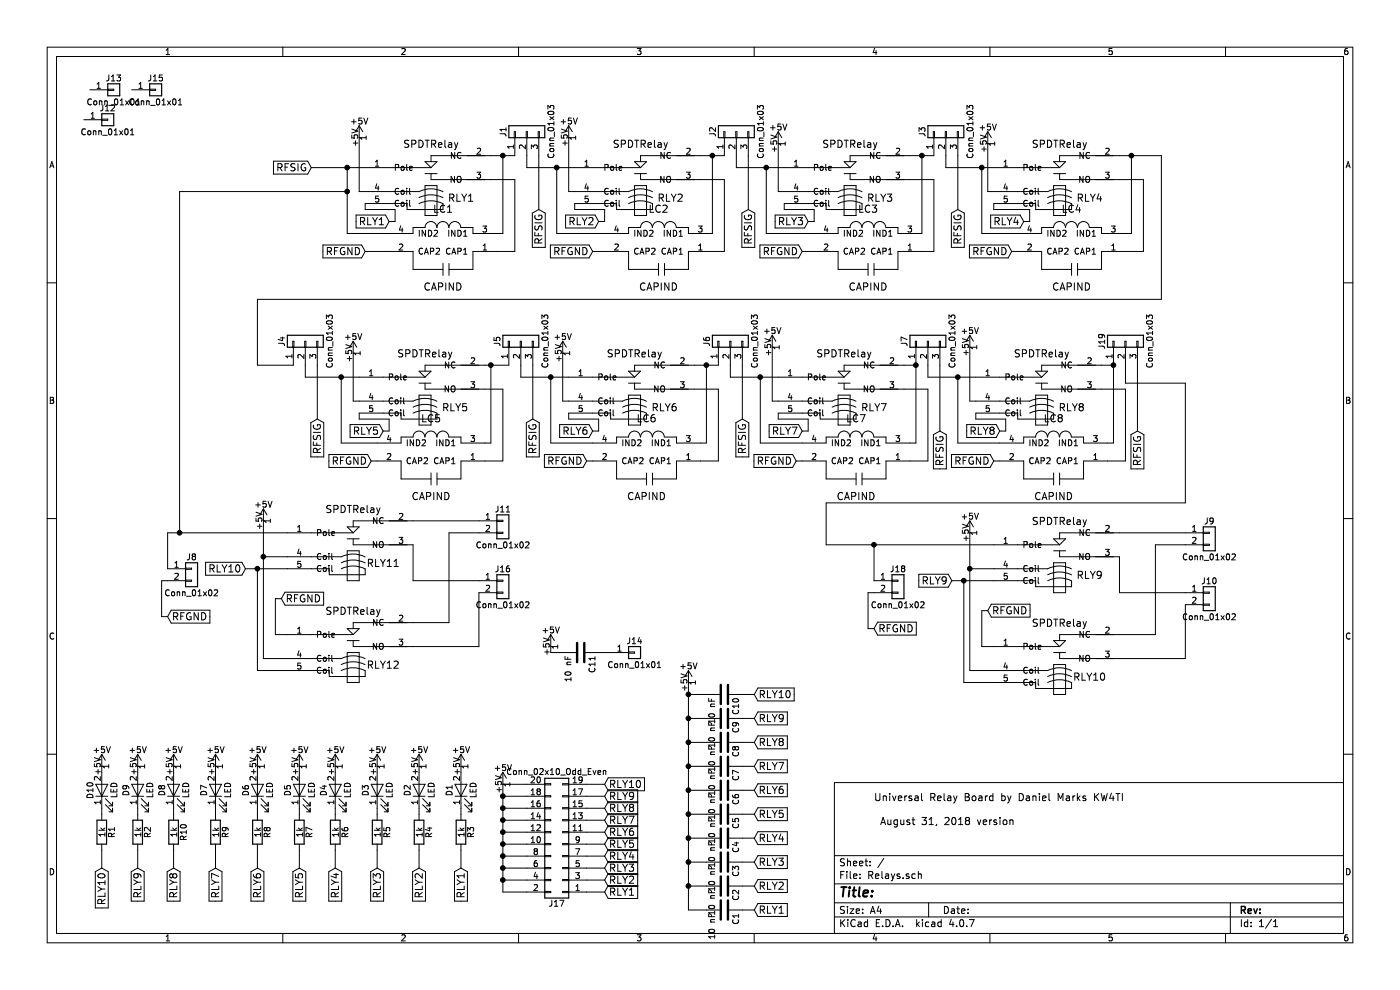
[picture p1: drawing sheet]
EESchema Schematic File Version 2
LIBS:power
LIBS:device
LIBS:switches
LIBS:relays
LIBS:motors
LIBS:transistors
LIBS:conn
LIBS:linear
LIBS:regul
LIBS:74xx
LIBS:cmos4000
LIBS:adc-dac
LIBS:memory
LIBS:xilinx
LIBS:microcontrollers
LIBS:dsp
LIBS:microchip
LIBS:analog_switches
LIBS:motorola
LIBS:texas
LIBS:intel
LIBS:audio
LIBS:interface
LIBS:digital-audio
LIBS:philips
LIBS:display
LIBS:cypress
LIBS:siliconi
LIBS:opto
LIBS:atmel
LIBS:contrib
LIBS:valves
LIBS:tuner
LIBS:Relays-cache
EELAYER 25 0
EELAYER END
$Descr A4 11693 8268
encoding utf-8
Sheet 1 1
Title ""
Date ""
Rev ""
Comp ""
Comment1 ""
Comment2 ""
Comment3 ""
Comment4 ""
$EndDescr
$Comp
L SPDTRelay RLY1
U 1 1
P 3600 1500
F 0 "RLY1" H 3850 1350 60  0000 C CNN
F 1 "SPDTRelay" H 3600 1800 60  0000 C CNN
F 2 "tuner:SRDXXRelay" H 3600 1500 60  0001 C CNN
F 3 "" H 3600 1500 60  0001 C CNN
	1    3600 1500
	1    0    0    -1  
$EndComp
Text GLabel 3050 2100 0    60   Input ~ 0
RFGND
$Comp
L SPDTRelay RLY2
U 1 1
P 5350 1500
F 0 "RLY2" H 5600 1350 60  0000 C CNN
F 1 "SPDTRelay" H 5350 1800 60  0000 C CNN
F 2 "tuner:SRDXXRelay" H 5350 1500 60  0001 C CNN
F 3 "" H 5350 1500 60  0001 C CNN
	1    5350 1500
	1    0    0    -1  
$EndComp
Text GLabel 4950 2100 0    60   Input ~ 0
RFGND
Text GLabel 2600 1400 0    60   Input ~ 0
RFSIG
$Comp
L Conn_01x03 J1
U 1 1
P 4400 1100
F 0 "J1" H 4400 1300 50  0000 C CNN
F 1 "Conn_01x03" H 4400 900 50  0000 C CNN
F 2 "tuner:ThreeJumperPt" H 4400 1100 50  0001 C CNN
F 3 "" H 4400 1100 50  0001 C CNN
	1    4400 1100
	0    -1   -1   0   
$EndComp
Text GLabel 4500 1750 3    60   Input ~ 0
RFSIG
$Comp
L SPDTRelay RLY3
U 1 1
P 7100 1500
F 0 "RLY3" H 7350 1350 60  0000 C CNN
F 1 "SPDTRelay" H 7100 1800 60  0000 C CNN
F 2 "tuner:SRDXXRelay" H 7100 1500 60  0001 C CNN
F 3 "" H 7100 1500 60  0001 C CNN
	1    7100 1500
	1    0    0    -1  
$EndComp
Text GLabel 6700 2100 0    60   Input ~ 0
RFGND
$Comp
L Conn_01x03 J2
U 1 1
P 6150 1100
F 0 "J2" H 6150 1300 50  0000 C CNN
F 1 "Conn_01x03" H 6150 900 50  0000 C CNN
F 2 "tuner:ThreeJumperPt" H 6150 1100 50  0001 C CNN
F 3 "" H 6150 1100 50  0001 C CNN
	1    6150 1100
	0    -1   -1   0   
$EndComp
Text GLabel 6250 1750 3    60   Input ~ 0
RFSIG
$Comp
L SPDTRelay RLY4
U 1 1
P 8850 1500
F 0 "RLY4" H 9100 1350 60  0000 C CNN
F 1 "SPDTRelay" H 8850 1800 60  0000 C CNN
F 2 "tuner:SRDXXRelay" H 8850 1500 60  0001 C CNN
F 3 "" H 8850 1500 60  0001 C CNN
	1    8850 1500
	1    0    0    -1  
$EndComp
Text GLabel 8450 2100 0    60   Input ~ 0
RFGND
$Comp
L Conn_01x03 J3
U 1 1
P 7900 1100
F 0 "J3" H 7900 1300 50  0000 C CNN
F 1 "Conn_01x03" H 7900 900 50  0000 C CNN
F 2 "tuner:ThreeJumperPt" H 7900 1100 50  0001 C CNN
F 3 "" H 7900 1100 50  0001 C CNN
	1    7900 1100
	0    -1   -1   0   
$EndComp
Text GLabel 8000 1750 3    60   Input ~ 0
RFSIG
$Comp
L SPDTRelay RLY5
U 1 1
P 3550 3250
F 0 "RLY5" H 3800 3100 60  0000 C CNN
F 1 "SPDTRelay" H 3550 3550 60  0000 C CNN
F 2 "tuner:SRDXXRelay" H 3550 3250 60  0001 C CNN
F 3 "" H 3550 3250 60  0001 C CNN
	1    3550 3250
	1    0    0    -1  
$EndComp
Text GLabel 3100 3850 0    60   Input ~ 0
RFGND
$Comp
L SPDTRelay RLY6
U 1 1
P 5300 3250
F 0 "RLY6" H 5550 3100 60  0000 C CNN
F 1 "SPDTRelay" H 5300 3550 60  0000 C CNN
F 2 "tuner:SRDXXRelay" H 5300 3250 60  0001 C CNN
F 3 "" H 5300 3250 60  0001 C CNN
	1    5300 3250
	1    0    0    -1  
$EndComp
Text GLabel 4900 3850 0    60   Input ~ 0
RFGND
$Comp
L Conn_01x03 J5
U 1 1
P 4350 2850
F 0 "J5" H 4350 3050 50  0000 C CNN
F 1 "Conn_01x03" H 4350 2650 50  0000 C CNN
F 2 "tuner:ThreeJumperPt" H 4350 2850 50  0001 C CNN
F 3 "" H 4350 2850 50  0001 C CNN
	1    4350 2850
	0    -1   -1   0   
$EndComp
Text GLabel 4450 3500 3    60   Input ~ 0
RFSIG
$Comp
L SPDTRelay RLY7
U 1 1
P 7050 3250
F 0 "RLY7" H 7300 3100 60  0000 C CNN
F 1 "SPDTRelay" H 7050 3550 60  0000 C CNN
F 2 "tuner:SRDXXRelay" H 7050 3250 60  0001 C CNN
F 3 "" H 7050 3250 60  0001 C CNN
	1    7050 3250
	1    0    0    -1  
$EndComp
Text GLabel 6650 3850 0    60   Input ~ 0
RFGND
$Comp
L Conn_01x03 J6
U 1 1
P 6100 2850
F 0 "J6" H 6100 3050 50  0000 C CNN
F 1 "Conn_01x03" H 6100 2650 50  0000 C CNN
F 2 "tuner:ThreeJumperPt" H 6100 2850 50  0001 C CNN
F 3 "" H 6100 2850 50  0001 C CNN
	1    6100 2850
	0    -1   -1   0   
$EndComp
Text GLabel 6200 3500 3    60   Input ~ 0
RFSIG
$Comp
L SPDTRelay RLY9
U 1 1
P 8850 4650
F 0 "RLY9" H 9100 4500 60  0000 C CNN
F 1 "SPDTRelay" H 8850 4950 60  0000 C CNN
F 2 "tuner:SRDXXRelay" H 8850 4650 60  0001 C CNN
F 3 "" H 8850 4650 60  0001 C CNN
	1    8850 4650
	1    0    0    -1  
$EndComp
$Comp
L Conn_01x03 J4
U 1 1
P 2550 2850
F 0 "J4" H 2550 3050 50  0000 C CNN
F 1 "Conn_01x03" H 2550 2650 50  0000 C CNN
F 2 "tuner:ThreeJumperPt" H 2550 2850 50  0001 C CNN
F 3 "" H 2550 2850 50  0001 C CNN
	1    2550 2850
	0    -1   -1   0   
$EndComp
Text GLabel 2650 3500 3    60   Input ~ 0
RFSIG
$Comp
L CAPIND LC1
U 1 1
P 3750 2200
F 0 "LC1" H 3800 1750 60  0000 C CNN
F 1 "CAPIND" H 3800 2400 60  0000 C CNN
F 2 "tuner:MultiCAPIND" H 3750 2200 60  0001 C CNN
F 3 "" H 3750 2200 60  0001 C CNN
	1    3750 2200
	-1   0    0    1   
$EndComp
$Comp
L CAPIND LC2
U 1 1
P 5550 2200
F 0 "LC2" H 5600 1750 60  0000 C CNN
F 1 "CAPIND" H 5600 2400 60  0000 C CNN
F 2 "tuner:MultiCAPIND" H 5550 2200 60  0001 C CNN
F 3 "" H 5550 2200 60  0001 C CNN
	1    5550 2200
	-1   0    0    1   
$EndComp
$Comp
L CAPIND LC3
U 1 1
P 7300 2200
F 0 "LC3" H 7350 1750 60  0000 C CNN
F 1 "CAPIND" H 7350 2400 60  0000 C CNN
F 2 "tuner:MultiCAPIND" H 7300 2200 60  0001 C CNN
F 3 "" H 7300 2200 60  0001 C CNN
	1    7300 2200
	-1   0    0    1   
$EndComp
$Comp
L CAPIND LC4
U 1 1
P 9000 2200
F 0 "LC4" H 9050 1750 60  0000 C CNN
F 1 "CAPIND" H 9050 2400 60  0000 C CNN
F 2 "tuner:MultiCAPIND" H 9000 2200 60  0001 C CNN
F 3 "" H 9000 2200 60  0001 C CNN
	1    9000 2200
	-1   0    0    1   
$EndComp
$Comp
L CAPIND LC5
U 1 1
P 3650 3950
F 0 "LC5" H 3700 3500 60  0000 C CNN
F 1 "CAPIND" H 3700 4150 60  0000 C CNN
F 2 "tuner:MultiCAPIND" H 3650 3950 60  0001 C CNN
F 3 "" H 3650 3950 60  0001 C CNN
	1    3650 3950
	-1   0    0    1   
$EndComp
$Comp
L CAPIND LC6
U 1 1
P 5450 3950
F 0 "LC6" H 5500 3500 60  0000 C CNN
F 1 "CAPIND" H 5500 4150 60  0000 C CNN
F 2 "tuner:MultiCAPIND" H 5450 3950 60  0001 C CNN
F 3 "" H 5450 3950 60  0001 C CNN
	1    5450 3950
	-1   0    0    1   
$EndComp
$Comp
L CAPIND LC7
U 1 1
P 7200 3950
F 0 "LC7" H 7250 3500 60  0000 C CNN
F 1 "CAPIND" H 7250 4150 60  0000 C CNN
F 2 "tuner:MultiCAPIND" H 7200 3950 60  0001 C CNN
F 3 "" H 7200 3950 60  0001 C CNN
	1    7200 3950
	-1   0    0    1   
$EndComp
$Comp
L Conn_01x02 J10
U 1 1
P 10100 4950
F 0 "J10" H 10100 5050 50  0000 C CNN
F 1 "Conn_01x02" H 10100 4750 50  0000 C CNN
F 2 "Connectors_Terminal_Blocks:TerminalBlock_bornier-2_P5.08mm" H 10100 4950 50  0001 C CNN
F 3 "" H 10100 4950 50  0001 C CNN
	1    10100 4950
	1    0    0    -1  
$EndComp
Text GLabel 3250 1850 0    60   Input ~ 0
RLY1
Text GLabel 5000 1850 0    60   Input ~ 0
RLY2
Text GLabel 6750 1850 0    60   Input ~ 0
RLY3
Text GLabel 8550 1850 0    60   Input ~ 0
RLY4
Text GLabel 6700 3600 0    60   Input ~ 0
RLY7
Text GLabel 4950 3600 0    60   Input ~ 0
RLY6
Text GLabel 3200 3600 0    60   Input ~ 0
RLY5
$Comp
L C C1
U 1 1
P 6050 7600
F 0 "C1" H 6075 7700 50  0000 L CNN
F 1 "10 nF" H 6075 7500 50  0000 L CNN
F 2 "Capacitors_THT:C_Disc_D5.0mm_W2.5mm_P2.50mm" H 6088 7450 50  0001 C CNN
F 3 "" H 6050 7600 50  0001 C CNN
	1    6050 7600
	0    1    1    0   
$EndComp
$Comp
L +5V #PWR9
U 1 1
P 2950 2950
F 0 "#PWR9" H 2950 2800 50  0001 C CNN
F 1 "+5V" H 2950 3090 50  0000 C CNN
F 2 "" H 2950 2950 50  0001 C CNN
F 3 "" H 2950 2950 50  0001 C CNN
	1    2950 2950
	1    0    0    -1  
$EndComp
$Comp
L +5V #PWR16
U 1 1
P 4700 2950
F 0 "#PWR16" H 4700 2800 50  0001 C CNN
F 1 "+5V" H 4700 3090 50  0000 C CNN
F 2 "" H 4700 2950 50  0001 C CNN
F 3 "" H 4700 2950 50  0001 C CNN
	1    4700 2950
	1    0    0    -1  
$EndComp
$Comp
L +5V #PWR19
U 1 1
P 6450 2900
F 0 "#PWR19" H 6450 2750 50  0001 C CNN
F 1 "+5V" H 6450 3040 50  0000 C CNN
F 2 "" H 6450 2900 50  0001 C CNN
F 3 "" H 6450 2900 50  0001 C CNN
	1    6450 2900
	1    0    0    -1  
$EndComp
$Comp
L +5V #PWR22
U 1 1
P 8100 4450
F 0 "#PWR22" H 8100 4300 50  0001 C CNN
F 1 "+5V" H 8100 4590 50  0000 C CNN
F 2 "" H 8100 4450 50  0001 C CNN
F 3 "" H 8100 4450 50  0001 C CNN
	1    8100 4450
	1    0    0    -1  
$EndComp
$Comp
L +5V #PWR23
U 1 1
P 8250 1200
F 0 "#PWR23" H 8250 1050 50  0001 C CNN
F 1 "+5V" H 8250 1340 50  0000 C CNN
F 2 "" H 8250 1200 50  0001 C CNN
F 3 "" H 8250 1200 50  0001 C CNN
	1    8250 1200
	1    0    0    -1  
$EndComp
$Comp
L +5V #PWR20
U 1 1
P 6500 1200
F 0 "#PWR20" H 6500 1050 50  0001 C CNN
F 1 "+5V" H 6500 1340 50  0000 C CNN
F 2 "" H 6500 1200 50  0001 C CNN
F 3 "" H 6500 1200 50  0001 C CNN
	1    6500 1200
	1    0    0    -1  
$EndComp
$Comp
L +5V #PWR17
U 1 1
P 4750 1150
F 0 "#PWR17" H 4750 1000 50  0001 C CNN
F 1 "+5V" H 4750 1290 50  0000 C CNN
F 2 "" H 4750 1150 50  0001 C CNN
F 3 "" H 4750 1150 50  0001 C CNN
	1    4750 1150
	1    0    0    -1  
$EndComp
$Comp
L +5V #PWR10
U 1 1
P 3000 1150
F 0 "#PWR10" H 3000 1000 50  0001 C CNN
F 1 "+5V" H 3000 1290 50  0000 C CNN
F 2 "" H 3000 1150 50  0001 C CNN
F 3 "" H 3000 1150 50  0001 C CNN
	1    3000 1150
	1    0    0    -1  
$EndComp
Text GLabel 7950 4850 0    60   Input ~ 0
RLY9
$Comp
L Conn_01x02 J9
U 1 1
P 10100 4450
F 0 "J9" H 10100 4550 50  0000 C CNN
F 1 "Conn_01x02" H 10100 4250 50  0000 C CNN
F 2 "Connectors_Terminal_Blocks:TerminalBlock_bornier-2_P5.08mm" H 10100 4450 50  0001 C CNN
F 3 "" H 10100 4450 50  0001 C CNN
	1    10100 4450
	1    0    0    -1  
$EndComp
Text GLabel 8250 5100 2    60   Input ~ 0
RFGND
$Comp
L SPDTRelay RLY10
U 1 1
P 8850 5500
F 0 "RLY10" H 9100 5350 60  0000 C CNN
F 1 "SPDTRelay" H 8850 5800 60  0000 C CNN
F 2 "tuner:SRDXXRelay" H 8850 5500 60  0001 C CNN
F 3 "" H 8850 5500 60  0001 C CNN
	1    8850 5500
	1    0    0    -1  
$EndComp
$Comp
L Conn_01x03 J7
U 1 1
P 7750 2850
F 0 "J7" H 7750 3050 50  0000 C CNN
F 1 "Conn_01x03" H 7750 2650 50  0000 C CNN
F 2 "tuner:ThreeJumperPt" H 7750 2850 50  0001 C CNN
F 3 "" H 7750 2850 50  0001 C CNN
	1    7750 2850
	0    -1   -1   0   
$EndComp
Text GLabel 7850 3600 3    60   Input ~ 0
RFSIG
$Comp
L Conn_01x01 J13
U 1 1
P 950 750
F 0 "J13" H 950 850 50  0000 C CNN
F 1 "Conn_01x01" H 950 650 50  0000 C CNN
F 2 "Connectors:1pin" H 950 750 50  0001 C CNN
F 3 "" H 950 750 50  0001 C CNN
	1    950  750 
	1    0    0    -1  
$EndComp
$Comp
L Conn_01x01 J15
U 1 1
P 1300 750
F 0 "J15" H 1300 850 50  0000 C CNN
F 1 "Conn_01x01" H 1300 650 50  0000 C CNN
F 2 "Connectors:1pin" H 1300 750 50  0001 C CNN
F 3 "" H 1300 750 50  0001 C CNN
	1    1300 750 
	1    0    0    -1  
$EndComp
$Comp
L Conn_01x01 J12
U 1 1
P 900 1000
F 0 "J12" H 900 1100 50  0000 C CNN
F 1 "Conn_01x01" H 900 900 50  0000 C CNN
F 2 "Connectors:1pin" H 900 1000 50  0001 C CNN
F 3 "" H 900 1000 50  0001 C CNN
	1    900  1000
	1    0    0    -1  
$EndComp
$Comp
L Conn_01x01 J14
U 1 1
P 5300 5450
F 0 "J14" H 5300 5550 50  0000 C CNN
F 1 "Conn_01x01" H 5300 5350 50  0000 C CNN
F 2 "Connectors:1pin" H 5300 5450 50  0001 C CNN
F 3 "" H 5300 5450 50  0001 C CNN
	1    5300 5450
	1    0    0    -1  
$EndComp
Text Notes 7300 6700 0    60   ~ 0
Universal Relay Board by Daniel Marks KW4TI
Text Notes 7350 6900 0    60   ~ 0
August 31, 2018 version
$Comp
L R R10
U 1 1
P 1450 6950
F 0 "R10" V 1530 6950 50  0000 C CNN
F 1 "1k" V 1450 6950 50  0000 C CNN
F 2 "Resistors_THT:R_Axial_DIN0207_L6.3mm_D2.5mm_P7.62mm_Horizontal" V 1380 6950 50  0001 C CNN
F 3 "" H 1450 6950 50  0001 C CNN
	1    1450 6950
	1    0    0    -1  
$EndComp
$Comp
L LED D8
U 1 1
P 1450 6600
F 0 "D8" H 1450 6700 50  0000 C CNN
F 1 "LED" H 1450 6500 50  0000 C CNN
F 2 "LEDs:LED_D3.0mm" H 1450 6600 50  0001 C CNN
F 3 "" H 1450 6600 50  0001 C CNN
	1    1450 6600
	0    -1   -1   0   
$EndComp
$Comp
L +5V #PWR3
U 1 1
P 1450 6400
F 0 "#PWR3" H 1450 6250 50  0001 C CNN
F 1 "+5V" H 1450 6540 50  0000 C CNN
F 2 "" H 1450 6400 50  0001 C CNN
F 3 "" H 1450 6400 50  0001 C CNN
	1    1450 6400
	1    0    0    -1  
$EndComp
Text GLabel 1450 7250 3    60   Input ~ 0
RLY8
$Comp
L R R9
U 1 1
P 1800 6950
F 0 "R9" V 1880 6950 50  0000 C CNN
F 1 "1k" V 1800 6950 50  0000 C CNN
F 2 "Resistors_THT:R_Axial_DIN0207_L6.3mm_D2.5mm_P7.62mm_Horizontal" V 1730 6950 50  0001 C CNN
F 3 "" H 1800 6950 50  0001 C CNN
	1    1800 6950
	1    0    0    -1  
$EndComp
$Comp
L LED D7
U 1 1
P 1800 6600
F 0 "D7" H 1800 6700 50  0000 C CNN
F 1 "LED" H 1800 6500 50  0000 C CNN
F 2 "LEDs:LED_D3.0mm" H 1800 6600 50  0001 C CNN
F 3 "" H 1800 6600 50  0001 C CNN
	1    1800 6600
	0    -1   -1   0   
$EndComp
$Comp
L +5V #PWR4
U 1 1
P 1800 6400
F 0 "#PWR4" H 1800 6250 50  0001 C CNN
F 1 "+5V" H 1800 6540 50  0000 C CNN
F 2 "" H 1800 6400 50  0001 C CNN
F 3 "" H 1800 6400 50  0001 C CNN
	1    1800 6400
	1    0    0    -1  
$EndComp
Text GLabel 1800 7250 3    60   Input ~ 0
RLY7
$Comp
L R R8
U 1 1
P 2150 6950
F 0 "R8" V 2230 6950 50  0000 C CNN
F 1 "1k" V 2150 6950 50  0000 C CNN
F 2 "Resistors_THT:R_Axial_DIN0207_L6.3mm_D2.5mm_P7.62mm_Horizontal" V 2080 6950 50  0001 C CNN
F 3 "" H 2150 6950 50  0001 C CNN
	1    2150 6950
	1    0    0    -1  
$EndComp
$Comp
L LED D6
U 1 1
P 2150 6600
F 0 "D6" H 2150 6700 50  0000 C CNN
F 1 "LED" H 2150 6500 50  0000 C CNN
F 2 "LEDs:LED_D3.0mm" H 2150 6600 50  0001 C CNN
F 3 "" H 2150 6600 50  0001 C CNN
	1    2150 6600
	0    -1   -1   0   
$EndComp
$Comp
L +5V #PWR5
U 1 1
P 2150 6400
F 0 "#PWR5" H 2150 6250 50  0001 C CNN
F 1 "+5V" H 2150 6540 50  0000 C CNN
F 2 "" H 2150 6400 50  0001 C CNN
F 3 "" H 2150 6400 50  0001 C CNN
	1    2150 6400
	1    0    0    -1  
$EndComp
Text GLabel 2150 7250 3    60   Input ~ 0
RLY6
$Comp
L R R7
U 1 1
P 2500 6950
F 0 "R7" V 2580 6950 50  0000 C CNN
F 1 "1k" V 2500 6950 50  0000 C CNN
F 2 "Resistors_THT:R_Axial_DIN0207_L6.3mm_D2.5mm_P7.62mm_Horizontal" V 2430 6950 50  0001 C CNN
F 3 "" H 2500 6950 50  0001 C CNN
	1    2500 6950
	1    0    0    -1  
$EndComp
$Comp
L LED D5
U 1 1
P 2500 6600
F 0 "D5" H 2500 6700 50  0000 C CNN
F 1 "LED" H 2500 6500 50  0000 C CNN
F 2 "LEDs:LED_D3.0mm" H 2500 6600 50  0001 C CNN
F 3 "" H 2500 6600 50  0001 C CNN
	1    2500 6600
	0    -1   -1   0   
$EndComp
$Comp
L +5V #PWR7
U 1 1
P 2500 6400
F 0 "#PWR7" H 2500 6250 50  0001 C CNN
F 1 "+5V" H 2500 6540 50  0000 C CNN
F 2 "" H 2500 6400 50  0001 C CNN
F 3 "" H 2500 6400 50  0001 C CNN
	1    2500 6400
	1    0    0    -1  
$EndComp
Text GLabel 2500 7250 3    60   Input ~ 0
RLY5
$Comp
L R R6
U 1 1
P 2800 6950
F 0 "R6" V 2880 6950 50  0000 C CNN
F 1 "1k" V 2800 6950 50  0000 C CNN
F 2 "Resistors_THT:R_Axial_DIN0207_L6.3mm_D2.5mm_P7.62mm_Horizontal" V 2730 6950 50  0001 C CNN
F 3 "" H 2800 6950 50  0001 C CNN
	1    2800 6950
	1    0    0    -1  
$EndComp
$Comp
L LED D4
U 1 1
P 2800 6600
F 0 "D4" H 2800 6700 50  0000 C CNN
F 1 "LED" H 2800 6500 50  0000 C CNN
F 2 "LEDs:LED_D3.0mm" H 2800 6600 50  0001 C CNN
F 3 "" H 2800 6600 50  0001 C CNN
	1    2800 6600
	0    -1   -1   0   
$EndComp
$Comp
L +5V #PWR8
U 1 1
P 2800 6400
F 0 "#PWR8" H 2800 6250 50  0001 C CNN
F 1 "+5V" H 2800 6540 50  0000 C CNN
F 2 "" H 2800 6400 50  0001 C CNN
F 3 "" H 2800 6400 50  0001 C CNN
	1    2800 6400
	1    0    0    -1  
$EndComp
Text GLabel 2800 7250 3    60   Input ~ 0
RLY4
$Comp
L R R5
U 1 1
P 3150 6950
F 0 "R5" V 3230 6950 50  0000 C CNN
F 1 "1k" V 3150 6950 50  0000 C CNN
F 2 "Resistors_THT:R_Axial_DIN0207_L6.3mm_D2.5mm_P7.62mm_Horizontal" V 3080 6950 50  0001 C CNN
F 3 "" H 3150 6950 50  0001 C CNN
	1    3150 6950
	1    0    0    -1  
$EndComp
$Comp
L LED D3
U 1 1
P 3150 6600
F 0 "D3" H 3150 6700 50  0000 C CNN
F 1 "LED" H 3150 6500 50  0000 C CNN
F 2 "LEDs:LED_D3.0mm" H 3150 6600 50  0001 C CNN
F 3 "" H 3150 6600 50  0001 C CNN
	1    3150 6600
	0    -1   -1   0   
$EndComp
$Comp
L +5V #PWR11
U 1 1
P 3150 6400
F 0 "#PWR11" H 3150 6250 50  0001 C CNN
F 1 "+5V" H 3150 6540 50  0000 C CNN
F 2 "" H 3150 6400 50  0001 C CNN
F 3 "" H 3150 6400 50  0001 C CNN
	1    3150 6400
	1    0    0    -1  
$EndComp
Text GLabel 3150 7250 3    60   Input ~ 0
RLY3
$Comp
L R R4
U 1 1
P 3500 6950
F 0 "R4" V 3580 6950 50  0000 C CNN
F 1 "1k" V 3500 6950 50  0000 C CNN
F 2 "Resistors_THT:R_Axial_DIN0207_L6.3mm_D2.5mm_P7.62mm_Horizontal" V 3430 6950 50  0001 C CNN
F 3 "" H 3500 6950 50  0001 C CNN
	1    3500 6950
	1    0    0    -1  
$EndComp
$Comp
L LED D2
U 1 1
P 3500 6600
F 0 "D2" H 3500 6700 50  0000 C CNN
F 1 "LED" H 3500 6500 50  0000 C CNN
F 2 "LEDs:LED_D3.0mm" H 3500 6600 50  0001 C CNN
F 3 "" H 3500 6600 50  0001 C CNN
	1    3500 6600
	0    -1   -1   0   
$EndComp
$Comp
L +5V #PWR12
U 1 1
P 3500 6400
F 0 "#PWR12" H 3500 6250 50  0001 C CNN
F 1 "+5V" H 3500 6540 50  0000 C CNN
F 2 "" H 3500 6400 50  0001 C CNN
F 3 "" H 3500 6400 50  0001 C CNN
	1    3500 6400
	1    0    0    -1  
$EndComp
Text GLabel 3500 7250 3    60   Input ~ 0
RLY2
$Comp
L R R3
U 1 1
P 3850 6950
F 0 "R3" V 3930 6950 50  0000 C CNN
F 1 "1k" V 3850 6950 50  0000 C CNN
F 2 "Resistors_THT:R_Axial_DIN0207_L6.3mm_D2.5mm_P7.62mm_Horizontal" V 3780 6950 50  0001 C CNN
F 3 "" H 3850 6950 50  0001 C CNN
	1    3850 6950
	1    0    0    -1  
$EndComp
$Comp
L LED D1
U 1 1
P 3850 6600
F 0 "D1" H 3850 6700 50  0000 C CNN
F 1 "LED" H 3850 6500 50  0000 C CNN
F 2 "LEDs:LED_D3.0mm" H 3850 6600 50  0001 C CNN
F 3 "" H 3850 6600 50  0001 C CNN
	1    3850 6600
	0    -1   -1   0   
$EndComp
$Comp
L +5V #PWR13
U 1 1
P 3850 6400
F 0 "#PWR13" H 3850 6250 50  0001 C CNN
F 1 "+5V" H 3850 6540 50  0000 C CNN
F 2 "" H 3850 6400 50  0001 C CNN
F 3 "" H 3850 6400 50  0001 C CNN
	1    3850 6400
	1    0    0    -1  
$EndComp
Text GLabel 3850 7250 3    60   Input ~ 0
RLY1
Text GLabel 5050 7450 2    60   Input ~ 0
RLY1
Text GLabel 5050 7350 2    60   Input ~ 0
RLY2
Text GLabel 5050 7250 2    60   Input ~ 0
RLY3
Text GLabel 5050 7150 2    60   Input ~ 0
RLY4
Text GLabel 5050 7050 2    60   Input ~ 0
RLY5
Text GLabel 5050 6950 2    60   Input ~ 0
RLY6
Text GLabel 5050 6850 2    60   Input ~ 0
RLY7
Text GLabel 5050 6750 2    60   Input ~ 0
RLY8
Text GLabel 5050 6650 2    60   Input ~ 0
RLY9
Wire Wire Line
	2600 1400 3050 1400
Wire Wire Line
	4100 1300 4300 1300
Wire Wire Line
	4400 1400 4800 1400
Wire Wire Line
	4400 1400 4400 1300
Wire Wire Line
	4500 1750 4500 1300
Wire Wire Line
	6150 1400 6550 1400
Wire Wire Line
	6150 1400 6150 1300
Wire Wire Line
	6250 1750 6250 1300
Wire Wire Line
	5850 1300 6050 1300
Wire Wire Line
	7900 1400 8300 1400
Wire Wire Line
	7900 1400 7900 1300
Wire Wire Line
	8000 1750 8000 1300
Wire Wire Line
	7600 1300 7800 1300
Wire Wire Line
	9350 1300 9700 1300
Wire Wire Line
	2550 3150 3000 3150
Wire Wire Line
	4050 3050 4250 3050
Wire Wire Line
	4350 3150 4750 3150
Wire Wire Line
	4350 3150 4350 3050
Wire Wire Line
	4450 3500 4450 3050
Wire Wire Line
	6100 3150 6500 3150
Wire Wire Line
	6100 3150 6100 3050
Wire Wire Line
	6200 3500 6200 3050
Wire Wire Line
	5800 3050 6000 3050
Wire Wire Line
	7550 3050 7650 3050
Wire Wire Line
	2550 3050 2550 3150
Wire Wire Line
	2650 3500 2650 3050
Wire Wire Line
	2450 3050 2150 3050
Wire Wire Line
	2150 3050 2150 2500
Wire Wire Line
	2150 2500 9700 2500
Wire Wire Line
	9700 2500 9700 1300
Wire Wire Line
	2900 1400 2900 1950
Wire Wire Line
	2900 1950 3250 1950
Connection ~ 2900 1400
Wire Wire Line
	5050 2100 4950 2100
Wire Wire Line
	5850 1500 6050 1500
Wire Wire Line
	6050 1500 6050 2100
Wire Wire Line
	6050 2100 5950 2100
Wire Wire Line
	5950 1300 5950 1950
Connection ~ 5950 1300
Wire Wire Line
	4150 1950 4200 1950
Wire Wire Line
	4200 1950 4200 1300
Connection ~ 4200 1300
Wire Wire Line
	4100 1500 4300 1500
Wire Wire Line
	4300 1500 4300 2100
Wire Wire Line
	4300 2100 4150 2100
Wire Wire Line
	4650 1400 4650 1950
Wire Wire Line
	4650 1950 5050 1950
Connection ~ 4650 1400
Wire Wire Line
	6400 1400 6400 1950
Wire Wire Line
	6400 1950 6800 1950
Connection ~ 6400 1400
Wire Wire Line
	6800 2100 6700 2100
Wire Wire Line
	7700 1300 7700 1950
Connection ~ 7700 1300
Wire Wire Line
	7600 1500 7800 1500
Wire Wire Line
	7800 1500 7800 2100
Wire Wire Line
	7800 2100 7700 2100
Wire Wire Line
	8500 1950 8200 1950
Wire Wire Line
	8200 1950 8200 1400
Connection ~ 8200 1400
Wire Wire Line
	8500 2100 8450 2100
Wire Wire Line
	9400 1950 9450 1950
Wire Wire Line
	9450 1950 9450 1300
Connection ~ 9450 1300
Wire Wire Line
	9350 1500 9550 1500
Wire Wire Line
	9550 1500 9550 2100
Wire Wire Line
	9550 2100 9400 2100
Wire Wire Line
	3150 3850 3100 3850
Wire Wire Line
	3050 2100 3250 2100
Wire Wire Line
	2850 3150 2850 3700
Wire Wire Line
	2850 3700 3150 3700
Connection ~ 2850 3150
Wire Wire Line
	4100 3050 4100 3700
Wire Wire Line
	4100 3700 4050 3700
Connection ~ 4100 3050
Wire Wire Line
	4050 3250 4200 3250
Wire Wire Line
	4200 3250 4200 3850
Wire Wire Line
	4200 3850 4050 3850
Wire Wire Line
	4950 3850 4900 3850
Wire Wire Line
	4600 3150 4600 3700
Wire Wire Line
	4600 3700 4950 3700
Connection ~ 4600 3150
Wire Wire Line
	5900 3050 5900 3700
Wire Wire Line
	5900 3700 5850 3700
Connection ~ 5900 3050
Wire Wire Line
	5800 3250 6000 3250
Wire Wire Line
	6000 3250 6000 3850
Wire Wire Line
	6000 3850 5850 3850
Wire Wire Line
	6700 3850 6650 3850
Wire Wire Line
	6700 3700 6350 3700
Wire Wire Line
	6350 3700 6350 3150
Connection ~ 6350 3150
Wire Wire Line
	7650 3050 7650 3700
Wire Wire Line
	7650 3700 7600 3700
Wire Wire Line
	7550 3250 7750 3250
Wire Wire Line
	7750 3250 7750 3850
Wire Wire Line
	7750 3850 7600 3850
Wire Wire Line
	4750 1150 4750 1600
Wire Wire Line
	4750 1600 4800 1600
Wire Wire Line
	3000 1150 3000 1600
Wire Wire Line
	3000 1600 3050 1600
Wire Wire Line
	6500 1200 6500 1600
Wire Wire Line
	6500 1600 6550 1600
Wire Wire Line
	8250 1200 8250 1600
Wire Wire Line
	8250 1600 8300 1600
Wire Wire Line
	6500 3350 6450 3350
Wire Wire Line
	6450 3350 6450 2900
Wire Wire Line
	4700 2950 4700 3350
Wire Wire Line
	4700 3350 4750 3350
Wire Wire Line
	2950 2950 2950 3350
Wire Wire Line
	2950 3350 3000 3350
Wire Wire Line
	4800 1700 4800 1750
Wire Wire Line
	4800 1750 5050 1750
Wire Wire Line
	5050 1750 5050 1850
Wire Wire Line
	5050 1850 5000 1850
Wire Wire Line
	6750 1850 6800 1850
Wire Wire Line
	6800 1850 6800 1750
Wire Wire Line
	6800 1750 6550 1750
Wire Wire Line
	6550 1750 6550 1700
Wire Wire Line
	8300 1700 8300 1750
Wire Wire Line
	8300 1750 8600 1750
Wire Wire Line
	8600 1750 8600 1850
Wire Wire Line
	8600 1850 8550 1850
Wire Wire Line
	6500 3450 6500 3500
Wire Wire Line
	6500 3500 6750 3500
Wire Wire Line
	6750 3500 6750 3600
Wire Wire Line
	6750 3600 6700 3600
Wire Wire Line
	4750 3450 4750 3500
Wire Wire Line
	4750 3500 5000 3500
Wire Wire Line
	5000 3500 5000 3600
Wire Wire Line
	5000 3600 4950 3600
Wire Wire Line
	3000 3450 3000 3500
Wire Wire Line
	3000 3500 3250 3500
Wire Wire Line
	3250 3500 3250 3600
Wire Wire Line
	3250 3600 3200 3600
Wire Wire Line
	8100 4450 8100 5600
Wire Wire Line
	8100 4750 8300 4750
Wire Wire Line
	8100 5600 8300 5600
Connection ~ 8100 4750
Wire Wire Line
	7950 4850 8300 4850
Wire Wire Line
	8050 4850 8050 5700
Wire Wire Line
	8050 5700 8300 5700
Connection ~ 8050 4850
Wire Wire Line
	3050 1700 3050 1750
Wire Wire Line
	3050 1750 3300 1750
Wire Wire Line
	3300 1750 3300 1850
Wire Wire Line
	3300 1850 3250 1850
Wire Wire Line
	8250 5100 8200 5100
Wire Wire Line
	8200 5100 8200 5400
Wire Wire Line
	8200 5400 8300 5400
Wire Wire Line
	9350 4450 9900 4450
Wire Wire Line
	9350 5300 9650 5300
Wire Wire Line
	9350 4650 9350 4950
Wire Wire Line
	9350 4950 9900 4950
Wire Wire Line
	9650 5300 9650 4550
Wire Wire Line
	9650 4550 9900 4550
Wire Wire Line
	9350 5500 9900 5500
Wire Wire Line
	9900 5500 9900 5050
Connection ~ 7650 3050
Wire Wire Line
	6900 4550 8300 4550
Wire Wire Line
	7850 3600 7850 3050
Wire Wire Line
	1450 6400 1450 6450
Wire Wire Line
	1450 6750 1450 6800
Wire Wire Line
	1450 7100 1450 7250
Wire Wire Line
	1800 6400 1800 6450
Wire Wire Line
	1800 6750 1800 6800
Wire Wire Line
	1800 7100 1800 7250
Wire Wire Line
	2150 6400 2150 6450
Wire Wire Line
	2150 6750 2150 6800
Wire Wire Line
	2150 7100 2150 7250
Wire Wire Line
	2500 6400 2500 6450
Wire Wire Line
	2500 6750 2500 6800
Wire Wire Line
	2500 7100 2500 7250
Wire Wire Line
	2800 6400 2800 6450
Wire Wire Line
	2800 6750 2800 6800
Wire Wire Line
	2800 7100 2800 7250
Wire Wire Line
	3150 6400 3150 6450
Wire Wire Line
	3150 6750 3150 6800
Wire Wire Line
	3150 7100 3150 7250
Wire Wire Line
	3500 6400 3500 6450
Wire Wire Line
	3500 6750 3500 6800
Wire Wire Line
	3500 7100 3500 7250
Wire Wire Line
	3850 6400 3850 6450
Wire Wire Line
	3850 6750 3850 6800
Wire Wire Line
	3850 7100 3850 7250
Wire Wire Line
	5050 7450 4900 7450
Wire Wire Line
	5050 7350 4900 7350
Wire Wire Line
	4900 7250 5050 7250
Wire Wire Line
	5050 7150 4900 7150
Wire Wire Line
	4900 7050 5050 7050
Wire Wire Line
	4900 6950 5050 6950
Wire Wire Line
	4900 6850 5050 6850
Wire Wire Line
	4900 6750 5050 6750
Wire Wire Line
	5050 6650 4900 6650
Text GLabel 5050 6550 2    60   Input ~ 0
RLY10
Wire Wire Line
	5050 6550 4900 6550
$Comp
L +5V #PWR14
U 1 1
P 4200 6550
F 0 "#PWR14" H 4200 6400 50  0001 C CNN
F 1 "+5V" H 4200 6690 50  0000 C CNN
F 2 "" H 4200 6550 50  0001 C CNN
F 3 "" H 4200 6550 50  0001 C CNN
	1    4200 6550
	1    0    0    -1  
$EndComp
Wire Wire Line
	4200 6550 4400 6550
Wire Wire Line
	4200 6550 4200 7450
Wire Wire Line
	4200 6650 4400 6650
Wire Wire Line
	4200 6750 4400 6750
Connection ~ 4200 6650
Wire Wire Line
	4200 6850 4400 6850
Connection ~ 4200 6750
Wire Wire Line
	4200 6950 4400 6950
Connection ~ 4200 6850
Wire Wire Line
	4200 7050 4400 7050
Connection ~ 4200 6950
Wire Wire Line
	4200 7150 4400 7150
Connection ~ 4200 7050
Wire Wire Line
	4200 7250 4400 7250
Connection ~ 4200 7150
Wire Wire Line
	4200 7350 4400 7350
Connection ~ 4200 7250
Wire Wire Line
	4200 7450 4400 7450
Connection ~ 4200 7350
$Comp
L R R2
U 1 1
P 1150 6950
F 0 "R2" V 1230 6950 50  0000 C CNN
F 1 "1k" V 1150 6950 50  0000 C CNN
F 2 "Resistors_THT:R_Axial_DIN0207_L6.3mm_D2.5mm_P7.62mm_Horizontal" V 1080 6950 50  0001 C CNN
F 3 "" H 1150 6950 50  0001 C CNN
	1    1150 6950
	1    0    0    -1  
$EndComp
$Comp
L LED D9
U 1 1
P 1150 6600
F 0 "D9" H 1150 6700 50  0000 C CNN
F 1 "LED" H 1150 6500 50  0000 C CNN
F 2 "LEDs:LED_D3.0mm" H 1150 6600 50  0001 C CNN
F 3 "" H 1150 6600 50  0001 C CNN
	1    1150 6600
	0    -1   -1   0   
$EndComp
$Comp
L +5V #PWR2
U 1 1
P 1150 6400
F 0 "#PWR2" H 1150 6250 50  0001 C CNN
F 1 "+5V" H 1150 6540 50  0000 C CNN
F 2 "" H 1150 6400 50  0001 C CNN
F 3 "" H 1150 6400 50  0001 C CNN
	1    1150 6400
	1    0    0    -1  
$EndComp
Text GLabel 1150 7250 3    60   Input ~ 0
RLY9
Wire Wire Line
	1150 6400 1150 6450
Wire Wire Line
	1150 6750 1150 6800
Wire Wire Line
	1150 7100 1150 7250
$Comp
L R R1
U 1 1
P 850 6950
F 0 "R1" V 930 6950 50  0000 C CNN
F 1 "1k" V 850 6950 50  0000 C CNN
F 2 "Resistors_THT:R_Axial_DIN0207_L6.3mm_D2.5mm_P7.62mm_Horizontal" V 780 6950 50  0001 C CNN
F 3 "" H 850 6950 50  0001 C CNN
	1    850  6950
	1    0    0    -1  
$EndComp
$Comp
L LED D10
U 1 1
P 850 6600
F 0 "D10" H 850 6700 50  0000 C CNN
F 1 "LED" H 850 6500 50  0000 C CNN
F 2 "LEDs:LED_D3.0mm" H 850 6600 50  0001 C CNN
F 3 "" H 850 6600 50  0001 C CNN
	1    850  6600
	0    -1   -1   0   
$EndComp
$Comp
L +5V #PWR1
U 1 1
P 850 6400
F 0 "#PWR1" H 850 6250 50  0001 C CNN
F 1 "+5V" H 850 6540 50  0000 C CNN
F 2 "" H 850 6400 50  0001 C CNN
F 3 "" H 850 6400 50  0001 C CNN
	1    850  6400
	1    0    0    -1  
$EndComp
Text GLabel 850  7250 3    60   Input ~ 0
RLY10
Wire Wire Line
	850  6400 850  6450
Wire Wire Line
	850  6750 850  6800
Wire Wire Line
	850  7100 850  7250
Text GLabel 6300 5800 2    60   Input ~ 0
RLY10
Text GLabel 6300 7600 2    60   Input ~ 0
RLY1
$Comp
L C C2
U 1 1
P 6050 7400
F 0 "C2" H 6075 7500 50  0000 L CNN
F 1 "10 nF" H 6075 7300 50  0000 L CNN
F 2 "Capacitors_THT:C_Disc_D5.0mm_W2.5mm_P2.50mm" H 6088 7250 50  0001 C CNN
F 3 "" H 6050 7400 50  0001 C CNN
	1    6050 7400
	0    1    1    0   
$EndComp
$Comp
L C C3
U 1 1
P 6050 7200
F 0 "C3" H 6075 7300 50  0000 L CNN
F 1 "10 nF" H 6075 7100 50  0000 L CNN
F 2 "Capacitors_THT:C_Disc_D5.0mm_W2.5mm_P2.50mm" H 6088 7050 50  0001 C CNN
F 3 "" H 6050 7200 50  0001 C CNN
	1    6050 7200
	0    1    1    0   
$EndComp
$Comp
L C C4
U 1 1
P 6050 7000
F 0 "C4" H 6075 7100 50  0000 L CNN
F 1 "10 nF" H 6075 6900 50  0000 L CNN
F 2 "Capacitors_THT:C_Disc_D5.0mm_W2.5mm_P2.50mm" H 6088 6850 50  0001 C CNN
F 3 "" H 6050 7000 50  0001 C CNN
	1    6050 7000
	0    1    1    0   
$EndComp
$Comp
L C C5
U 1 1
P 6050 6800
F 0 "C5" H 6075 6900 50  0000 L CNN
F 1 "10 nF" H 6075 6700 50  0000 L CNN
F 2 "Capacitors_THT:C_Disc_D5.0mm_W2.5mm_P2.50mm" H 6088 6650 50  0001 C CNN
F 3 "" H 6050 6800 50  0001 C CNN
	1    6050 6800
	0    1    1    0   
$EndComp
$Comp
L C C6
U 1 1
P 6050 6600
F 0 "C6" H 6075 6700 50  0000 L CNN
F 1 "10 nF" H 6075 6500 50  0000 L CNN
F 2 "Capacitors_THT:C_Disc_D5.0mm_W2.5mm_P2.50mm" H 6088 6450 50  0001 C CNN
F 3 "" H 6050 6600 50  0001 C CNN
	1    6050 6600
	0    1    1    0   
$EndComp
$Comp
L C C7
U 1 1
P 6050 6400
F 0 "C7" H 6075 6500 50  0000 L CNN
F 1 "10 nF" H 6075 6300 50  0000 L CNN
F 2 "Capacitors_THT:C_Disc_D5.0mm_W2.5mm_P2.50mm" H 6088 6250 50  0001 C CNN
F 3 "" H 6050 6400 50  0001 C CNN
	1    6050 6400
	0    1    1    0   
$EndComp
$Comp
L C C8
U 1 1
P 6050 6200
F 0 "C8" H 6075 6300 50  0000 L CNN
F 1 "10 nF" H 6075 6100 50  0000 L CNN
F 2 "Capacitors_THT:C_Disc_D5.0mm_W2.5mm_P2.50mm" H 6088 6050 50  0001 C CNN
F 3 "" H 6050 6200 50  0001 C CNN
	1    6050 6200
	0    1    1    0   
$EndComp
$Comp
L C C9
U 1 1
P 6050 6000
F 0 "C9" H 6075 6100 50  0000 L CNN
F 1 "10 nF" H 6075 5900 50  0000 L CNN
F 2 "Capacitors_THT:C_Disc_D5.0mm_W2.5mm_P2.50mm" H 6088 5850 50  0001 C CNN
F 3 "" H 6050 6000 50  0001 C CNN
	1    6050 6000
	0    1    1    0   
$EndComp
$Comp
L C C10
U 1 1
P 6050 5800
F 0 "C10" H 6075 5900 50  0000 L CNN
F 1 "10 nF" H 6075 5700 50  0000 L CNN
F 2 "Capacitors_THT:C_Disc_D5.0mm_W2.5mm_P2.50mm" H 6088 5650 50  0001 C CNN
F 3 "" H 6050 5800 50  0001 C CNN
	1    6050 5800
	0    1    1    0   
$EndComp
Text GLabel 6300 7400 2    60   Input ~ 0
RLY2
Text GLabel 6300 7200 2    60   Input ~ 0
RLY3
Text GLabel 6300 7000 2    60   Input ~ 0
RLY4
Text GLabel 6300 6800 2    60   Input ~ 0
RLY5
Text GLabel 6300 6600 2    60   Input ~ 0
RLY6
Text GLabel 6300 6400 2    60   Input ~ 0
RLY7
Text GLabel 6300 6200 2    60   Input ~ 0
RLY8
Text GLabel 6300 6000 2    60   Input ~ 0
RLY9
Wire Wire Line
	6300 5800 6200 5800
Wire Wire Line
	6300 6000 6200 6000
Wire Wire Line
	6300 6200 6200 6200
Wire Wire Line
	6300 6400 6200 6400
Wire Wire Line
	6300 6600 6200 6600
Wire Wire Line
	6300 6800 6200 6800
Wire Wire Line
	6300 7000 6200 7000
Wire Wire Line
	6300 7200 6200 7200
Wire Wire Line
	6300 7400 6200 7400
Wire Wire Line
	6300 7600 6200 7600
Wire Wire Line
	5900 5800 5750 5800
Wire Wire Line
	5750 5700 5750 7600
Wire Wire Line
	5750 7600 5900 7600
Wire Wire Line
	5900 7400 5750 7400
Connection ~ 5750 7400
Wire Wire Line
	5900 7200 5750 7200
Connection ~ 5750 7200
Wire Wire Line
	5900 7000 5750 7000
Connection ~ 5750 7000
Wire Wire Line
	5900 6800 5750 6800
Connection ~ 5750 6800
Wire Wire Line
	5900 6600 5750 6600
Connection ~ 5750 6600
Wire Wire Line
	5900 6400 5750 6400
Connection ~ 5750 6400
Wire Wire Line
	5900 6200 5750 6200
Connection ~ 5750 6200
Wire Wire Line
	5900 6000 5750 6000
Connection ~ 5750 6000
$Comp
L +5V #PWR18
U 1 1
P 5750 5700
F 0 "#PWR18" H 5750 5550 50  0001 C CNN
F 1 "+5V" H 5750 5840 50  0000 C CNN
F 2 "" H 5750 5700 50  0001 C CNN
F 3 "" H 5750 5700 50  0001 C CNN
	1    5750 5700
	1    0    0    -1  
$EndComp
Connection ~ 5750 5800
$Comp
L Conn_01x02 J18
U 1 1
P 7500 4850
F 0 "J18" H 7500 4950 50  0000 C CNN
F 1 "Conn_01x02" H 7500 4650 50  0000 C CNN
F 2 "Connectors_Terminal_Blocks:TerminalBlock_bornier-2_P5.08mm" H 7500 4850 50  0001 C CNN
F 3 "" H 7500 4850 50  0001 C CNN
	1    7500 4850
	1    0    0    -1  
$EndComp
Wire Wire Line
	7300 4550 7300 4850
Connection ~ 7300 4550
Text GLabel 7300 5250 2    60   Input ~ 0
RFGND
Wire Wire Line
	7300 4950 7250 4950
Wire Wire Line
	7250 4950 7250 5250
Wire Wire Line
	7250 5250 7300 5250
$Comp
L SPDTRelay RLY8
U 1 1
P 8700 3250
F 0 "RLY8" H 8950 3100 60  0000 C CNN
F 1 "SPDTRelay" H 8700 3550 60  0000 C CNN
F 2 "tuner:SRDXXRelay" H 8700 3250 60  0001 C CNN
F 3 "" H 8700 3250 60  0001 C CNN
	1    8700 3250
	1    0    0    -1  
$EndComp
Text GLabel 8300 3850 0    60   Input ~ 0
RFGND
$Comp
L CAPIND LC8
U 1 1
P 8850 3950
F 0 "LC8" H 8900 3500 60  0000 C CNN
F 1 "CAPIND" H 8900 4150 60  0000 C CNN
F 2 "tuner:MultiCAPIND" H 8850 3950 60  0001 C CNN
F 3 "" H 8850 3950 60  0001 C CNN
	1    8850 3950
	-1   0    0    1   
$EndComp
Text GLabel 8350 3600 0    60   Input ~ 0
RLY8
$Comp
L +5V #PWR21
U 1 1
P 8100 2900
F 0 "#PWR21" H 8100 2750 50  0001 C CNN
F 1 "+5V" H 8100 3040 50  0000 C CNN
F 2 "" H 8100 2900 50  0001 C CNN
F 3 "" H 8100 2900 50  0001 C CNN
	1    8100 2900
	1    0    0    -1  
$EndComp
$Comp
L Conn_01x03 J19
U 1 1
P 9400 2850
F 0 "J19" H 9400 3050 50  0000 C CNN
F 1 "Conn_01x03" H 9400 2650 50  0000 C CNN
F 2 "tuner:ThreeJumperPt" H 9400 2850 50  0001 C CNN
F 3 "" H 9400 2850 50  0001 C CNN
	1    9400 2850
	0    -1   -1   0   
$EndComp
Text GLabel 9500 3600 3    60   Input ~ 0
RFSIG
Wire Wire Line
	7750 3150 8150 3150
Wire Wire Line
	9200 3050 9300 3050
Wire Wire Line
	8350 3850 8300 3850
Wire Wire Line
	8350 3700 8000 3700
Wire Wire Line
	8000 3700 8000 3150
Connection ~ 8000 3150
Wire Wire Line
	9300 3050 9300 3700
Wire Wire Line
	9300 3700 9250 3700
Wire Wire Line
	9200 3250 9400 3250
Wire Wire Line
	9400 3250 9400 3850
Wire Wire Line
	9400 3850 9250 3850
Wire Wire Line
	8150 3350 8100 3350
Wire Wire Line
	8100 3350 8100 2900
Wire Wire Line
	8150 3450 8150 3500
Wire Wire Line
	8150 3500 8400 3500
Wire Wire Line
	8400 3500 8400 3600
Wire Wire Line
	8400 3600 8350 3600
Connection ~ 9300 3050
Wire Wire Line
	9400 3050 9400 3200
Wire Wire Line
	9500 3600 9500 3050
Wire Wire Line
	7750 3050 7750 3150
Wire Wire Line
	9400 3200 9900 3200
Wire Wire Line
	9900 4200 6900 4200
Wire Wire Line
	6900 4200 6900 4550
$Comp
L SPDTRelay RLY11
U 1 1
P 2950 4550
F 0 "RLY11" H 3200 4400 60  0000 C CNN
F 1 "SPDTRelay" H 2950 4850 60  0000 C CNN
F 2 "tuner:SRDXXRelay" H 2950 4550 60  0001 C CNN
F 3 "" H 2950 4550 60  0001 C CNN
	1    2950 4550
	1    0    0    -1  
$EndComp
$Comp
L Conn_01x02 J16
U 1 1
P 4200 4850
F 0 "J16" H 4200 4950 50  0000 C CNN
F 1 "Conn_01x02" H 4200 4650 50  0000 C CNN
F 2 "Connectors_Terminal_Blocks:TerminalBlock_bornier-2_P5.08mm" H 4200 4850 50  0001 C CNN
F 3 "" H 4200 4850 50  0001 C CNN
	1    4200 4850
	1    0    0    -1  
$EndComp
$Comp
L +5V #PWR6
U 1 1
P 2200 4350
F 0 "#PWR6" H 2200 4200 50  0001 C CNN
F 1 "+5V" H 2200 4490 50  0000 C CNN
F 2 "" H 2200 4350 50  0001 C CNN
F 3 "" H 2200 4350 50  0001 C CNN
	1    2200 4350
	1    0    0    -1  
$EndComp
Text GLabel 2050 4750 0    60   Input ~ 0
RLY10
$Comp
L Conn_01x02 J11
U 1 1
P 4200 4350
F 0 "J11" H 4200 4450 50  0000 C CNN
F 1 "Conn_01x02" H 4200 4150 50  0000 C CNN
F 2 "Connectors_Terminal_Blocks:TerminalBlock_bornier-2_P5.08mm" H 4200 4350 50  0001 C CNN
F 3 "" H 4200 4350 50  0001 C CNN
	1    4200 4350
	1    0    0    -1  
$EndComp
Text GLabel 2350 5000 2    60   Input ~ 0
RFGND
$Comp
L SPDTRelay RLY12
U 1 1
P 2950 5400
F 0 "RLY12" H 3200 5250 60  0000 C CNN
F 1 "SPDTRelay" H 2950 5700 60  0000 C CNN
F 2 "tuner:SRDXXRelay" H 2950 5400 60  0001 C CNN
F 3 "" H 2950 5400 60  0001 C CNN
	1    2950 5400
	1    0    0    -1  
$EndComp
Wire Wire Line
	2200 4350 2200 5500
Wire Wire Line
	2200 4650 2400 4650
Wire Wire Line
	2200 5500 2400 5500
Connection ~ 2200 4650
Wire Wire Line
	2050 4750 2400 4750
Wire Wire Line
	2150 4750 2150 5600
Wire Wire Line
	2150 5600 2400 5600
Connection ~ 2150 4750
Wire Wire Line
	2350 5000 2300 5000
Wire Wire Line
	2300 5000 2300 5300
Wire Wire Line
	2300 5300 2400 5300
Wire Wire Line
	3450 4350 4000 4350
Wire Wire Line
	3450 5200 3750 5200
Wire Wire Line
	3450 4550 3450 4850
Wire Wire Line
	3450 4850 4000 4850
Wire Wire Line
	3750 5200 3750 4450
Wire Wire Line
	3750 4450 4000 4450
Wire Wire Line
	3450 5400 4000 5400
Wire Wire Line
	4000 5400 4000 4950
Wire Wire Line
	1400 4450 2400 4450
$Comp
L Conn_01x02 J8
U 1 1
P 1600 4750
F 0 "J8" H 1600 4850 50  0000 C CNN
F 1 "Conn_01x02" H 1600 4550 50  0000 C CNN
F 2 "Connectors_Terminal_Blocks:TerminalBlock_bornier-2_P5.08mm" H 1600 4750 50  0001 C CNN
F 3 "" H 1600 4750 50  0001 C CNN
	1    1600 4750
	1    0    0    -1  
$EndComp
Wire Wire Line
	1400 4450 1400 4750
Text GLabel 1400 5150 2    60   Input ~ 0
RFGND
Wire Wire Line
	1400 4850 1350 4850
Wire Wire Line
	1350 4850 1350 5150
Wire Wire Line
	1350 5150 1400 5150
Wire Wire Line
	1500 4450 1500 1600
Wire Wire Line
	1500 1600 2900 1600
Connection ~ 2900 1600
Connection ~ 1500 4450
Wire Wire Line
	9900 3200 9900 4200
$Comp
L Conn_02x10_Odd_Even J17
U 1 1
P 4700 7050
F 0 "J17" H 4750 7550 50  0000 C CNN
F 1 "Conn_02x10_Odd_Even" H 4750 6450 50  0000 C CNN
F 2 "" H 4700 7050 50  0001 C CNN
F 3 "" H 4700 7050 50  0001 C CNN
	1    4700 7050
	-1   0    0    1   
$EndComp
$Comp
L C C11
U 1 1
P 4850 5450
F 0 "C11" H 4875 5550 50  0000 L CNN
F 1 "10 nF" H 4875 5350 50  0000 L CNN
F 2 "Capacitors_THT:C_Disc_D5.0mm_W2.5mm_P2.50mm" H 4888 5300 50  0001 C CNN
F 3 "" H 4850 5450 50  0001 C CNN
	1    4850 5450
	0    1    1    0   
$EndComp
$Comp
L +5V #PWR15
U 1 1
P 4600 5400
F 0 "#PWR15" H 4600 5250 50  0001 C CNN
F 1 "+5V" H 4600 5540 50  0000 C CNN
F 2 "" H 4600 5400 50  0001 C CNN
F 3 "" H 4600 5400 50  0001 C CNN
	1    4600 5400
	1    0    0    -1  
$EndComp
Wire Wire Line
	4600 5400 4600 5450
Wire Wire Line
	4600 5450 4700 5450
Wire Wire Line
	5100 5450 5000 5450
$EndSCHEMATC
